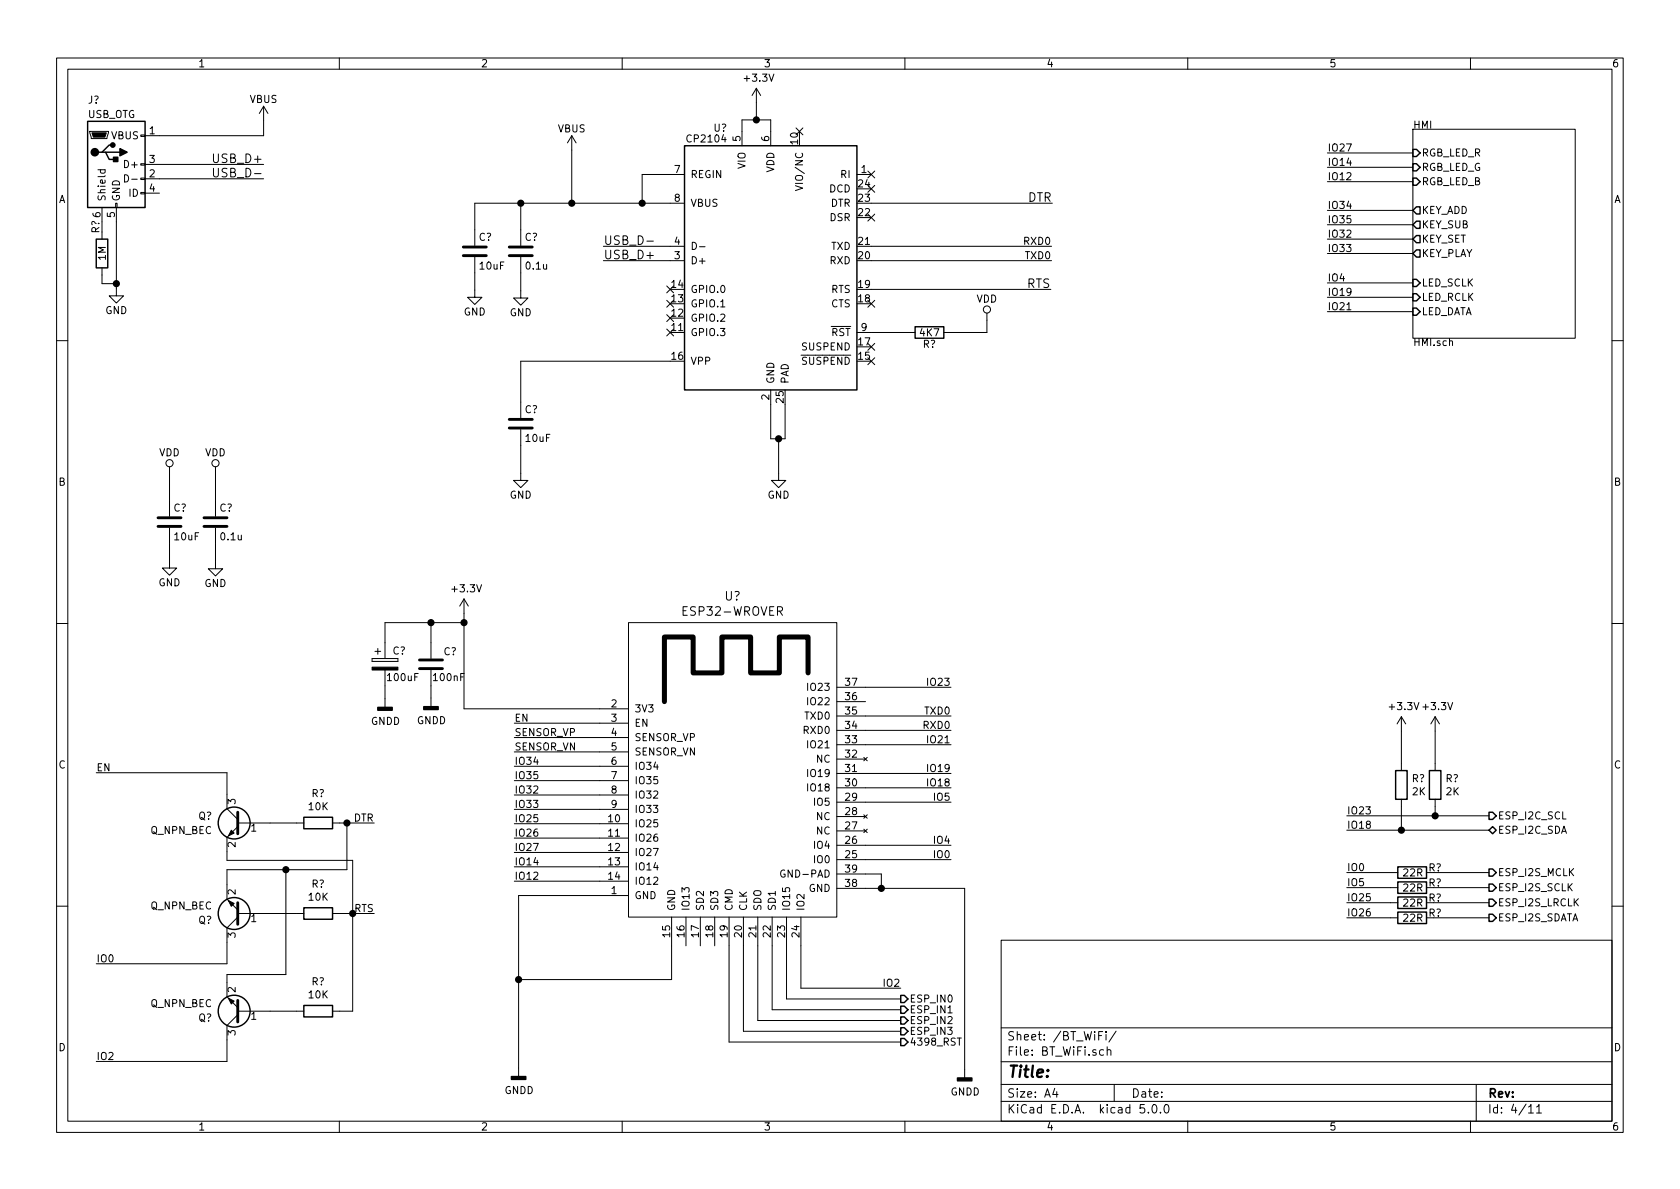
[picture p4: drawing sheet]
EESchema Schematic File Version 4
LIBS:DAC-cache
LIBS:ZK_Power-cache
EELAYER 26 0
EELAYER END
$Descr A4 11693 8268
encoding utf-8
Sheet 4 11
Title ""
Date ""
Rev ""
Comp ""
Comment1 ""
Comment2 ""
Comment3 ""
Comment4 ""
$EndDescr
$Comp
L ESP32-footprints-Shem-Lib:ESP32-WROVER U?
U 1 1
P 5125 5525
F 0 "U?" H 5100 6912 60  0000 C CNN
F 1 "ESP32-WROVER" H 5100 6806 60  0000 C CNN
F 2 "" H 5475 6875 60  0001 C CNN
F 3 "" H 4675 5975 60  0001 C CNN
	1    5125 5525
	1    0    0    -1  
$EndComp
Wire Wire Line
	6025 6175 6135 6175
Wire Wire Line
	6715 6175 6715 7435
$Comp
L power:GNDD #PWR?
U 1 1
P 6715 7435
F 0 "#PWR?" H 6715 7185 50  0001 C CNN
F 1 "GNDD" H 6719 7280 50  0000 C CNN
F 2 "" H 6715 7435 50  0001 C CNN
F 3 "" H 6715 7435 50  0001 C CNN
	1    6715 7435
	1    0    0    -1  
$EndComp
Wire Wire Line
	4175 6225 3610 6225
Wire Wire Line
	3610 6225 3610 6810
$Comp
L power:GNDD #PWR?
U 1 1
P 3610 7425
F 0 "#PWR?" H 3610 7175 50  0001 C CNN
F 1 "GNDD" H 3614 7270 50  0000 C CNN
F 2 "" H 3610 7425 50  0001 C CNN
F 3 "" H 3610 7425 50  0001 C CNN
	1    3610 7425
	1    0    0    -1  
$EndComp
Wire Wire Line
	4175 4925 3230 4925
Wire Wire Line
	4675 6575 4675 6810
Wire Wire Line
	4675 6810 3610 6810
Connection ~ 3610 6810
Wire Wire Line
	3610 6810 3610 7425
Wire Wire Line
	3230 4925 3230 4325
$Comp
L power:+3.3V #PWR?
U 1 1
P 3230 4260
F 0 "#PWR?" H 3230 4110 50  0001 C CNN
F 1 "+3.3V" H 3245 4433 50  0000 C CNN
F 2 "" H 3230 4260 50  0001 C CNN
F 3 "" H 3230 4260 50  0001 C CNN
	1    3230 4260
	1    0    0    -1  
$EndComp
$Comp
L Device:C C?
U 1 1
P 3000 4615
F 0 "C?" H 3085 4705 50  0000 L CNN
F 1 "100nF" H 3005 4525 50  0000 L CNN
F 2 "" H 3038 4465 50  0001 C CNN
F 3 "~" H 3000 4615 50  0001 C CNN
	1    3000 4615
	1    0    0    -1  
$EndComp
$Comp
L Device:CP C?
U 1 1
P 2680 4615
F 0 "C?" H 2730 4710 50  0000 L CNN
F 1 "100uF" H 2685 4525 50  0000 L CNN
F 2 "" H 2718 4465 50  0001 C CNN
F 3 "~" H 2680 4615 50  0001 C CNN
	1    2680 4615
	1    0    0    -1  
$EndComp
Wire Wire Line
	3000 4465 3000 4325
Wire Wire Line
	3000 4325 3230 4325
Connection ~ 3230 4325
Wire Wire Line
	3230 4325 3230 4260
Wire Wire Line
	3000 4325 2680 4325
Wire Wire Line
	2680 4325 2680 4465
Connection ~ 3000 4325
$Comp
L power:GNDD #PWR?
U 1 1
P 3000 4850
F 0 "#PWR?" H 3000 4600 50  0001 C CNN
F 1 "GNDD" H 3004 4695 50  0000 C CNN
F 2 "" H 3000 4850 50  0001 C CNN
F 3 "" H 3000 4850 50  0001 C CNN
	1    3000 4850
	1    0    0    -1  
$EndComp
Wire Wire Line
	3000 4850 3000 4765
$Comp
L power:GNDD #PWR?
U 1 1
P 2680 4855
F 0 "#PWR?" H 2680 4605 50  0001 C CNN
F 1 "GNDD" H 2684 4700 50  0000 C CNN
F 2 "" H 2680 4855 50  0001 C CNN
F 3 "" H 2680 4855 50  0001 C CNN
	1    2680 4855
	1    0    0    -1  
$EndComp
Wire Wire Line
	2680 4855 2680 4765
Wire Wire Line
	4175 5025 3580 5025
Text Label 3580 5025 0    50   ~ 0
EN
Wire Wire Line
	4175 5125 3580 5125
Wire Wire Line
	4175 5225 3580 5225
Text Label 3580 5125 0    50   ~ 0
SENSOR_VP
Text Label 3580 5225 0    50   ~ 0
SENSOR_VN
Wire Wire Line
	9375 5670 9990 5670
$Comp
L Device:R R?
U 1 1
P 9755 5455
F 0 "R?" H 9825 5501 50  0000 L CNN
F 1 "2K" H 9825 5410 50  0000 L CNN
F 2 "" V 9685 5455 50  0001 C CNN
F 3 "~" H 9755 5455 50  0001 C CNN
	1    9755 5455
	1    0    0    -1  
$EndComp
$Comp
L Device:R R?
U 1 1
P 9990 5455
F 0 "R?" H 10060 5501 50  0000 L CNN
F 1 "2K" H 10060 5410 50  0000 L CNN
F 2 "" V 9920 5455 50  0001 C CNN
F 3 "~" H 9990 5455 50  0001 C CNN
	1    9990 5455
	1    0    0    -1  
$EndComp
Wire Wire Line
	9990 5605 9990 5670
Connection ~ 9990 5670
Wire Wire Line
	9990 5670 10365 5670
Wire Wire Line
	9755 5305 9755 5080
$Comp
L power:+3.3V #PWR?
U 1 1
P 9755 5080
F 0 "#PWR?" H 9755 4930 50  0001 C CNN
F 1 "+3.3V" H 9770 5253 50  0000 C CNN
F 2 "" H 9755 5080 50  0001 C CNN
F 3 "" H 9755 5080 50  0001 C CNN
	1    9755 5080
	1    0    0    -1  
$EndComp
Wire Wire Line
	9990 5305 9990 5080
$Comp
L power:+3.3V #PWR?
U 1 1
P 9990 5080
F 0 "#PWR?" H 9990 4930 50  0001 C CNN
F 1 "+3.3V" H 10005 5253 50  0000 C CNN
F 2 "" H 9990 5080 50  0001 C CNN
F 3 "" H 9990 5080 50  0001 C CNN
	1    9990 5080
	1    0    0    -1  
$EndComp
Text HLabel 10365 5670 2    50   Output ~ 0
ESP_I2C_SCL
Text HLabel 10365 5770 2    50   BiDi ~ 0
ESP_I2C_SDA
Wire Wire Line
	9375 5770 9755 5770
Wire Wire Line
	9755 5605 9755 5770
Connection ~ 9755 5770
Wire Wire Line
	9755 5770 10365 5770
Wire Wire Line
	6620 4775 6025 4775
Wire Wire Line
	6620 5475 6025 5475
Text Label 6620 5475 2    50   ~ 0
IO18
Text Label 6620 4775 2    50   ~ 0
IO23
Text Label 9375 5670 0    50   ~ 0
IO23
Text Label 9375 5770 0    50   ~ 0
IO18
Wire Wire Line
	6620 5975 6025 5975
Wire Wire Line
	6620 5575 6025 5575
Wire Wire Line
	4175 5725 3580 5725
Wire Wire Line
	4175 5825 3580 5825
Wire Wire Line
	4175 5425 3580 5425
Text Label 3580 5425 0    50   ~ 0
IO35
Text Label 3580 5725 0    50   ~ 0
IO25
Text Label 3580 5825 0    50   ~ 0
IO26
Text Label 6620 5575 2    50   ~ 0
IO5
Text Label 6620 5975 2    50   ~ 0
IO0
Wire Wire Line
	9980 6065 10365 6065
Text HLabel 10365 6065 2    50   Output ~ 0
ESP_I2S_MCLK
$Comp
L Device:R R?
U 1 1
P 9830 6065
F 0 "R?" V 9795 6225 50  0000 C CNN
F 1 "22R" V 9830 6070 50  0000 C CNN
F 2 "" V 9760 6065 50  0001 C CNN
F 3 "~" H 9830 6065 50  0001 C CNN
	1    9830 6065
	0    1    1    0   
$EndComp
Wire Wire Line
	9680 6065 9375 6065
Text Label 9375 6065 0    50   ~ 0
IO0
Wire Wire Line
	9980 6170 10365 6170
Text HLabel 10365 6170 2    50   Output ~ 0
ESP_I2S_SCLK
$Comp
L Device:R R?
U 1 1
P 9830 6170
F 0 "R?" V 9795 6330 50  0000 C CNN
F 1 "22R" V 9830 6175 50  0000 C CNN
F 2 "" V 9760 6170 50  0001 C CNN
F 3 "~" H 9830 6170 50  0001 C CNN
	1    9830 6170
	0    1    1    0   
$EndComp
Wire Wire Line
	9680 6170 9375 6170
Text Label 9375 6170 0    50   ~ 0
IO5
Wire Wire Line
	9980 6275 10365 6275
Text HLabel 10365 6275 2    50   Output ~ 0
ESP_I2S_LRCLK
$Comp
L Device:R R?
U 1 1
P 9830 6275
F 0 "R?" V 9795 6435 50  0000 C CNN
F 1 "22R" V 9830 6280 50  0000 C CNN
F 2 "" V 9760 6275 50  0001 C CNN
F 3 "~" H 9830 6275 50  0001 C CNN
	1    9830 6275
	0    1    1    0   
$EndComp
Wire Wire Line
	9680 6275 9375 6275
Text Label 9375 6275 0    50   ~ 0
IO25
Wire Wire Line
	9980 6380 10365 6380
Text HLabel 10365 6380 2    50   Output ~ 0
ESP_I2S_SDATA
$Comp
L Device:R R?
U 1 1
P 9830 6380
F 0 "R?" V 9795 6540 50  0000 C CNN
F 1 "22R" V 9830 6385 50  0000 C CNN
F 2 "" V 9760 6380 50  0001 C CNN
F 3 "~" H 9830 6380 50  0001 C CNN
	1    9830 6380
	0    1    1    0   
$EndComp
Wire Wire Line
	9680 6380 9375 6380
Text Label 9375 6380 0    50   ~ 0
IO26
$Comp
L Interface_USB:CP2104 U?
U 1 1
P 5365 1805
F 0 "U?" H 5065 2730 50  0000 R CNN
F 1 "CP2104" H 5065 2655 50  0000 R CNN
F 2 "Housings_DFN_QFN:QFN-24-1EP_4x4mm_Pitch0.5mm" H 5515 855 50  0001 L CNN
F 3 "" H 4815 3055 50  0001 C CNN
	1    5365 1805
	1    0    0    -1  
$EndComp
$Comp
L Connector:USB_OTG J?
U 1 1
P 810 1135
F 0 "J?" H 610 1585 50  0000 L CNN
F 1 "USB_OTG" H 610 1485 50  0000 L CNN
F 2 "Connectors:USB_Micro-B" H 960 1085 50  0001 C CNN
F 3 "" H 960 1085 50  0001 C CNN
	1    810  1135
	1    0    0    -1  
$EndComp
Text Label 1835 1135 2    60   ~ 0
USB_D+
Text Label 1835 1235 2    60   ~ 0
USB_D-
Text Label 4200 1705 0    60   ~ 0
USB_D-
Text Label 4200 1805 0    60   ~ 0
USB_D+
$Comp
L power:GND #PWR?
U 1 1
P 810 2000
F 0 "#PWR?" H 810 1750 50  0001 C CNN
F 1 "GND" H 810 1850 50  0000 C CNN
F 2 "" H 810 2000 50  0001 C CNN
F 3 "" H 810 2000 50  0001 C CNN
	1    810  2000
	1    0    0    -1  
$EndComp
$Comp
L Device:R R?
U 1 1
P 710 1755
F 0 "R?" V 665 1940 50  0000 C CNN
F 1 "1M" V 710 1755 50  0000 C CNN
F 2 "Resistors_SMD:R_0603" V 640 1755 50  0001 C CNN
F 3 "" H 710 1755 50  0001 C CNN
	1    710  1755
	1    0    0    -1  
$EndComp
$Comp
L power:VBUS #PWR?
U 1 1
P 3980 1035
F 0 "#PWR?" H 3980 885 50  0001 C CNN
F 1 "VBUS" H 3980 1185 50  0000 C CNN
F 2 "" H 3980 1035 50  0001 C CNN
F 3 "" H 3980 1035 50  0001 C CNN
	1    3980 1035
	1    0    0    -1  
$EndComp
$Comp
L power:VBUS #PWR?
U 1 1
P 1835 830
F 0 "#PWR?" H 1835 680 50  0001 C CNN
F 1 "VBUS" H 1835 980 50  0000 C CNN
F 2 "" H 1835 830 50  0001 C CNN
F 3 "" H 1835 830 50  0001 C CNN
	1    1835 830 
	1    0    0    -1  
$EndComp
$Comp
L Device:C C?
U 1 1
P 3625 1740
F 0 "C?" H 3650 1840 50  0000 L CNN
F 1 "0.1u" H 3650 1640 50  0000 L CNN
F 2 "Capacitors_SMD:C_0603" H 3663 1590 50  0001 C CNN
F 3 "" H 3625 1740 50  0001 C CNN
	1    3625 1740
	1    0    0    -1  
$EndComp
$Comp
L Device:C C?
U 1 1
P 3305 1740
F 0 "C?" H 3330 1840 50  0000 L CNN
F 1 "10uF" H 3330 1640 50  0000 L CNN
F 2 "Capacitors_SMD:C_0805" H 3343 1590 50  0001 C CNN
F 3 "" H 3305 1740 50  0001 C CNN
	1    3305 1740
	1    0    0    -1  
$EndComp
$Comp
L power:GND #PWR?
U 1 1
P 3305 2010
F 0 "#PWR?" H 3305 1760 50  0001 C CNN
F 1 "GND" H 3305 1860 50  0000 C CNN
F 2 "" H 3305 2010 50  0001 C CNN
F 3 "" H 3305 2010 50  0001 C CNN
	1    3305 2010
	1    0    0    -1  
$EndComp
$Comp
L power:GND #PWR?
U 1 1
P 3625 2015
F 0 "#PWR?" H 3625 1765 50  0001 C CNN
F 1 "GND" H 3625 1865 50  0000 C CNN
F 2 "" H 3625 2015 50  0001 C CNN
F 3 "" H 3625 2015 50  0001 C CNN
	1    3625 2015
	1    0    0    -1  
$EndComp
$Comp
L Device:C C?
U 1 1
P 3625 2940
F 0 "C?" H 3650 3040 50  0000 L CNN
F 1 "10uF" H 3650 2840 50  0000 L CNN
F 2 "Capacitors_SMD:C_0805" H 3663 2790 50  0001 C CNN
F 3 "" H 3625 2940 50  0001 C CNN
	1    3625 2940
	1    0    0    -1  
$EndComp
$Comp
L power:GND #PWR?
U 1 1
P 3625 3285
F 0 "#PWR?" H 3625 3035 50  0001 C CNN
F 1 "GND" H 3625 3135 50  0000 C CNN
F 2 "" H 3625 3285 50  0001 C CNN
F 3 "" H 3625 3285 50  0001 C CNN
	1    3625 3285
	1    0    0    -1  
$EndComp
$Comp
L power:GND #PWR?
U 1 1
P 5420 3285
F 0 "#PWR?" H 5420 3035 50  0001 C CNN
F 1 "GND" H 5420 3135 50  0000 C CNN
F 2 "" H 5420 3285 50  0001 C CNN
F 3 "" H 5420 3285 50  0001 C CNN
	1    5420 3285
	1    0    0    -1  
$EndComp
$Comp
L Device:R R?
U 1 1
P 6470 2305
F 0 "R?" V 6550 2305 50  0000 C CNN
F 1 "4K7" V 6470 2305 50  0000 C CNN
F 2 "Resistors_SMD:R_0603" V 6400 2305 50  0001 C CNN
F 3 "" H 6470 2305 50  0001 C CNN
	1    6470 2305
	0    1    1    0   
$EndComp
$Comp
L power:VDD #PWR?
U 1 1
P 6870 2220
F 0 "#PWR?" H 6870 2070 50  0001 C CNN
F 1 "VDD" H 6870 2370 50  0000 C CNN
F 2 "" H 6870 2220 50  0001 C CNN
F 3 "" H 6870 2220 50  0001 C CNN
	1    6870 2220
	1    0    0    -1  
$EndComp
$Comp
L Device:C C?
U 1 1
P 1500 3625
F 0 "C?" H 1525 3725 50  0000 L CNN
F 1 "0.1u" H 1525 3525 50  0000 L CNN
F 2 "Capacitors_SMD:C_0603" H 1538 3475 50  0001 C CNN
F 3 "" H 1500 3625 50  0001 C CNN
	1    1500 3625
	1    0    0    -1  
$EndComp
$Comp
L Device:C C?
U 1 1
P 1180 3625
F 0 "C?" H 1205 3725 50  0000 L CNN
F 1 "10uF" H 1205 3525 50  0000 L CNN
F 2 "Capacitors_SMD:C_0805" H 1218 3475 50  0001 C CNN
F 3 "" H 1180 3625 50  0001 C CNN
	1    1180 3625
	1    0    0    -1  
$EndComp
$Comp
L power:GND #PWR?
U 1 1
P 1180 3895
F 0 "#PWR?" H 1180 3645 50  0001 C CNN
F 1 "GND" H 1180 3745 50  0000 C CNN
F 2 "" H 1180 3895 50  0001 C CNN
F 3 "" H 1180 3895 50  0001 C CNN
	1    1180 3895
	1    0    0    -1  
$EndComp
$Comp
L power:GND #PWR?
U 1 1
P 1500 3900
F 0 "#PWR?" H 1500 3650 50  0001 C CNN
F 1 "GND" H 1500 3750 50  0000 C CNN
F 2 "" H 1500 3900 50  0001 C CNN
F 3 "" H 1500 3900 50  0001 C CNN
	1    1500 3900
	1    0    0    -1  
$EndComp
$Comp
L power:VDD #PWR?
U 1 1
P 1180 3290
F 0 "#PWR?" H 1180 3140 50  0001 C CNN
F 1 "VDD" H 1180 3440 50  0000 C CNN
F 2 "" H 1180 3290 50  0001 C CNN
F 3 "" H 1180 3290 50  0001 C CNN
	1    1180 3290
	1    0    0    -1  
$EndComp
$Comp
L power:VDD #PWR?
U 1 1
P 1500 3290
F 0 "#PWR?" H 1500 3140 50  0001 C CNN
F 1 "VDD" H 1500 3440 50  0000 C CNN
F 2 "" H 1500 3290 50  0001 C CNN
F 3 "" H 1500 3290 50  0001 C CNN
	1    1500 3290
	1    0    0    -1  
$EndComp
NoConn ~ 4665 2005
NoConn ~ 4665 2105
NoConn ~ 4665 2205
NoConn ~ 4665 2305
NoConn ~ 5565 905 
NoConn ~ 6065 2405
NoConn ~ 6065 2505
NoConn ~ 6065 2105
NoConn ~ 6065 1505
NoConn ~ 6065 1305
NoConn ~ 6065 1205
Text Label 7325 1405 2    60   ~ 0
DTR
Text Label 7315 2005 2    60   ~ 0
RTS
$Comp
L Device:Q_NPN_BEC Q?
U 1 1
P 1680 6350
F 0 "Q?" H 1880 6400 50  0000 L CNN
F 1 "Q_NPN_BEC" H 1880 6300 50  0000 L CNN
F 2 "TO_SOT_Packages_SMD:SOT-23" H 1880 6450 50  0001 C CNN
F 3 "" H 1680 6350 50  0001 C CNN
	1    1680 6350
	-1   0    0    1   
$EndComp
$Comp
L Device:Q_NPN_BEC Q?
U 1 1
P 1680 7030
F 0 "Q?" H 1880 7080 50  0000 L CNN
F 1 "Q_NPN_BEC" H 1880 6980 50  0000 L CNN
F 2 "TO_SOT_Packages_SMD:SOT-23" H 1880 7130 50  0001 C CNN
F 3 "" H 1680 7030 50  0001 C CNN
	1    1680 7030
	-1   0    0    1   
$EndComp
Wire Wire Line
	1110 1135 1835 1135
Wire Wire Line
	1110 1235 1835 1235
Wire Wire Line
	4200 1805 4665 1805
Wire Wire Line
	4665 1705 4200 1705
Wire Wire Line
	1110 935  1835 935 
Wire Wire Line
	1835 935  1835 830 
Wire Wire Line
	810  1535 810  1965
Wire Wire Line
	710  1605 710  1535
Wire Wire Line
	710  1905 710  1965
Wire Wire Line
	710  1965 810  1965
Connection ~ 810  1965
Wire Wire Line
	3980 1405 3980 1035
Wire Wire Line
	3305 1405 3625 1405
Wire Wire Line
	3625 1590 3625 1405
Connection ~ 3980 1405
Wire Wire Line
	3305 1590 3305 1405
Connection ~ 3625 1405
Wire Wire Line
	3305 2010 3305 1890
Wire Wire Line
	3625 2015 3625 1890
Wire Wire Line
	4665 1205 4470 1205
Wire Wire Line
	4470 1205 4470 1405
Connection ~ 4470 1405
Wire Wire Line
	5165 905  5165 825 
Wire Wire Line
	5165 825  5265 825 
Wire Wire Line
	5365 825  5365 905 
Wire Wire Line
	5265 825  5265 705 
Connection ~ 5265 825 
Wire Wire Line
	3625 2790 3625 2505
Wire Wire Line
	3625 2505 4665 2505
Wire Wire Line
	3625 3285 3625 3090
Wire Wire Line
	5420 3285 5420 3045
Wire Wire Line
	5365 3045 5420 3045
Wire Wire Line
	5365 3045 5365 2805
Wire Wire Line
	5465 3045 5465 2805
Connection ~ 5420 3045
Wire Wire Line
	6320 2305 6065 2305
Wire Wire Line
	6620 2305 6870 2305
Wire Wire Line
	6870 2305 6870 2220
Wire Wire Line
	1500 3475 1500 3290
Wire Wire Line
	1180 3475 1180 3290
Wire Wire Line
	1180 3895 1180 3775
Wire Wire Line
	1500 3900 1500 3775
Wire Wire Line
	6065 1705 7320 1705
Wire Wire Line
	6065 1805 7320 1805
Wire Wire Line
	6065 1405 7325 1405
Wire Wire Line
	6065 2005 7315 2005
Wire Wire Line
	810  1965 810  2000
Wire Wire Line
	3980 1405 4470 1405
Wire Wire Line
	3625 1405 3980 1405
Wire Wire Line
	4470 1405 4665 1405
Wire Wire Line
	5265 825  5365 825 
Wire Wire Line
	5420 3045 5465 3045
$Comp
L Device:Q_NPN_BEC Q?
U 1 1
P 1680 5720
F 0 "Q?" H 1880 5770 50  0000 L CNN
F 1 "Q_NPN_BEC" H 1880 5670 50  0000 L CNN
F 2 "TO_SOT_Packages_SMD:SOT-23" H 1880 5820 50  0001 C CNN
F 3 "" H 1680 5720 50  0001 C CNN
	1    1680 5720
	-1   0    0    -1  
$EndComp
$Comp
L Device:R R?
U 1 1
P 2215 5720
F 0 "R?" V 2008 5720 50  0000 C CNN
F 1 "10K" V 2099 5720 50  0000 C CNN
F 2 "" V 2145 5720 50  0001 C CNN
F 3 "~" H 2215 5720 50  0001 C CNN
	1    2215 5720
	0    1    1    0   
$EndComp
Wire Wire Line
	2065 5720 1880 5720
Wire Wire Line
	2365 5720 2415 5720
$Comp
L Device:R R?
U 1 1
P 2215 6350
F 0 "R?" V 2008 6350 50  0000 C CNN
F 1 "10K" V 2099 6350 50  0000 C CNN
F 2 "" V 2145 6350 50  0001 C CNN
F 3 "~" H 2215 6350 50  0001 C CNN
	1    2215 6350
	0    1    1    0   
$EndComp
Wire Wire Line
	2065 6350 1880 6350
Wire Wire Line
	2365 6350 2455 6350
$Comp
L Device:R R?
U 1 1
P 2215 7030
F 0 "R?" V 2008 7030 50  0000 C CNN
F 1 "10K" V 2099 7030 50  0000 C CNN
F 2 "" V 2145 7030 50  0001 C CNN
F 3 "~" H 2215 7030 50  0001 C CNN
	1    2215 7030
	0    1    1    0   
$EndComp
Wire Wire Line
	2065 7030 1880 7030
Wire Wire Line
	2365 7030 2455 7030
Wire Wire Line
	1580 5520 1580 5370
Wire Wire Line
	1580 5370 670  5370
Text Label 670  5370 0    50   ~ 0
EN
Wire Wire Line
	1580 6550 1580 6700
Wire Wire Line
	1580 6700 670  6700
Text Label 670  6700 0    50   ~ 0
IO0
Wire Wire Line
	1580 7230 1580 7380
Wire Wire Line
	1580 7380 670  7380
Text Label 670  7380 0    50   ~ 0
IO2
Text Label 2605 5720 2    50   ~ 0
DTR
Wire Wire Line
	1580 6150 1580 6045
Wire Wire Line
	1580 6045 1990 6045
Wire Wire Line
	2415 6045 2415 5720
Connection ~ 2415 5720
Wire Wire Line
	2415 5720 2605 5720
Text Label 2605 6350 2    50   ~ 0
RTS
Wire Wire Line
	1580 5920 1580 5980
Wire Wire Line
	1580 5980 2455 5980
Wire Wire Line
	2455 5980 2455 6350
Connection ~ 2455 6350
Wire Wire Line
	2455 6350 2605 6350
Wire Wire Line
	2455 6350 2455 7030
Wire Wire Line
	1580 6830 1580 6775
Wire Wire Line
	1580 6775 1990 6775
Wire Wire Line
	1990 6775 1990 6045
Connection ~ 1990 6045
Wire Wire Line
	1990 6045 2415 6045
$Sheet
S 9835 890  1130 1455
U 5BACD452
F0 "HMI" 50
F1 "HMI.sch" 50
F2 "RGB_LED_R" I L 9835 1055 50 
F3 "RGB_LED_G" I L 9835 1155 50 
F4 "RGB_LED_B" I L 9835 1255 50 
F5 "KEY_ADD" O L 9835 1455 50 
F6 "KEY_SUB" O L 9835 1555 50 
F7 "KEY_SET" O L 9835 1655 50 
F8 "KEY_PLAY" O L 9835 1755 50 
F9 "LED_SCLK" I L 9835 1960 50 
F10 "LED_RCLK" I L 9835 2060 50 
F11 "LED_DATA" I L 9835 2160 50 
$EndSheet
Wire Wire Line
	9835 1055 9240 1055
Wire Wire Line
	9835 1155 9240 1155
Wire Wire Line
	9835 1255 9240 1255
Wire Wire Line
	9835 1960 9240 1960
Wire Wire Line
	9835 2060 9240 2060
Wire Wire Line
	9835 2160 9240 2160
Wire Wire Line
	9835 1455 9240 1455
Wire Wire Line
	9835 1555 9240 1555
Wire Wire Line
	9835 1655 9240 1655
Wire Wire Line
	9835 1755 9240 1755
Text Label 9240 1455 0    50   ~ 0
IO34
Text Label 9240 1555 0    50   ~ 0
IO35
Text Label 9240 1655 0    50   ~ 0
IO32
Text Label 9240 1755 0    50   ~ 0
IO33
Wire Wire Line
	6025 4975 6620 4975
Wire Wire Line
	6025 5075 6620 5075
Wire Wire Line
	4175 5325 3580 5325
Text Label 3580 5325 0    50   ~ 0
IO34
Wire Wire Line
	4175 5625 3580 5625
Text Label 3580 5625 0    50   ~ 0
IO33
Wire Wire Line
	4175 5525 3580 5525
Text Label 3580 5525 0    50   ~ 0
IO32
Wire Wire Line
	6025 6075 6135 6075
Wire Wire Line
	6135 6075 6135 6175
Connection ~ 6135 6175
Wire Wire Line
	6135 6175 6715 6175
Wire Wire Line
	4175 5925 3580 5925
Wire Wire Line
	4175 6025 3580 6025
Wire Wire Line
	4175 6125 3580 6125
Text Label 3580 5925 0    50   ~ 0
IO27
Text Label 3580 6025 0    50   ~ 0
IO14
Text Label 3580 6125 0    50   ~ 0
IO12
Text Label 9240 1055 0    50   ~ 0
IO27
Text Label 9240 1155 0    50   ~ 0
IO14
Text Label 9240 1255 0    50   ~ 0
IO12
Text Label 6620 4975 2    50   ~ 0
TXD0
Text Label 6620 5075 2    50   ~ 0
RXD0
Text Label 7320 1705 2    50   ~ 0
RXD0
Text Label 7320 1805 2    50   ~ 0
TXD0
$Comp
L power:+3.3V #PWR?
U 1 1
P 5265 705
F 0 "#PWR?" H 5265 555 50  0001 C CNN
F 1 "+3.3V" H 5280 878 50  0000 C CNN
F 2 "" H 5265 705 50  0001 C CNN
F 3 "" H 5265 705 50  0001 C CNN
	1    5265 705 
	1    0    0    -1  
$EndComp
Wire Wire Line
	6025 5875 6620 5875
Text Label 6620 5875 2    50   ~ 0
IO4
Text Label 9240 1960 0    50   ~ 0
IO4
Text Label 9240 2060 0    50   ~ 0
IO19
Text Label 9240 2160 0    50   ~ 0
IO21
Wire Wire Line
	6025 5375 6620 5375
Text Label 6620 5375 2    50   ~ 0
IO19
Wire Wire Line
	6025 5175 6620 5175
Text Label 6620 5175 2    50   ~ 0
IO21
Wire Wire Line
	5575 6575 5575 6870
Wire Wire Line
	5575 6870 6270 6870
Wire Wire Line
	5475 6575 5475 6945
Wire Wire Line
	5475 6945 6270 6945
Wire Wire Line
	5375 6575 5375 7020
Wire Wire Line
	5375 7020 6270 7020
Wire Wire Line
	5275 6575 5275 7095
Wire Wire Line
	5275 7095 6270 7095
Wire Wire Line
	5175 6575 5175 7170
Wire Wire Line
	5175 7170 6270 7170
Text Label 6270 6870 2    50   ~ 0
IO2
Wire Wire Line
	5075 6575 5075 7245
Wire Wire Line
	5075 7245 6270 7245
Text HLabel 6270 6945 2    50   Output ~ 0
ESP_IN0
Text HLabel 6270 7020 2    50   Output ~ 0
ESP_IN1
Text HLabel 6270 7095 2    50   Output ~ 0
ESP_IN2
Text HLabel 6270 7170 2    50   Output ~ 0
ESP_IN3
Text HLabel 6270 7245 2    50   Output ~ 0
4398_RST
$EndSCHEMATC
